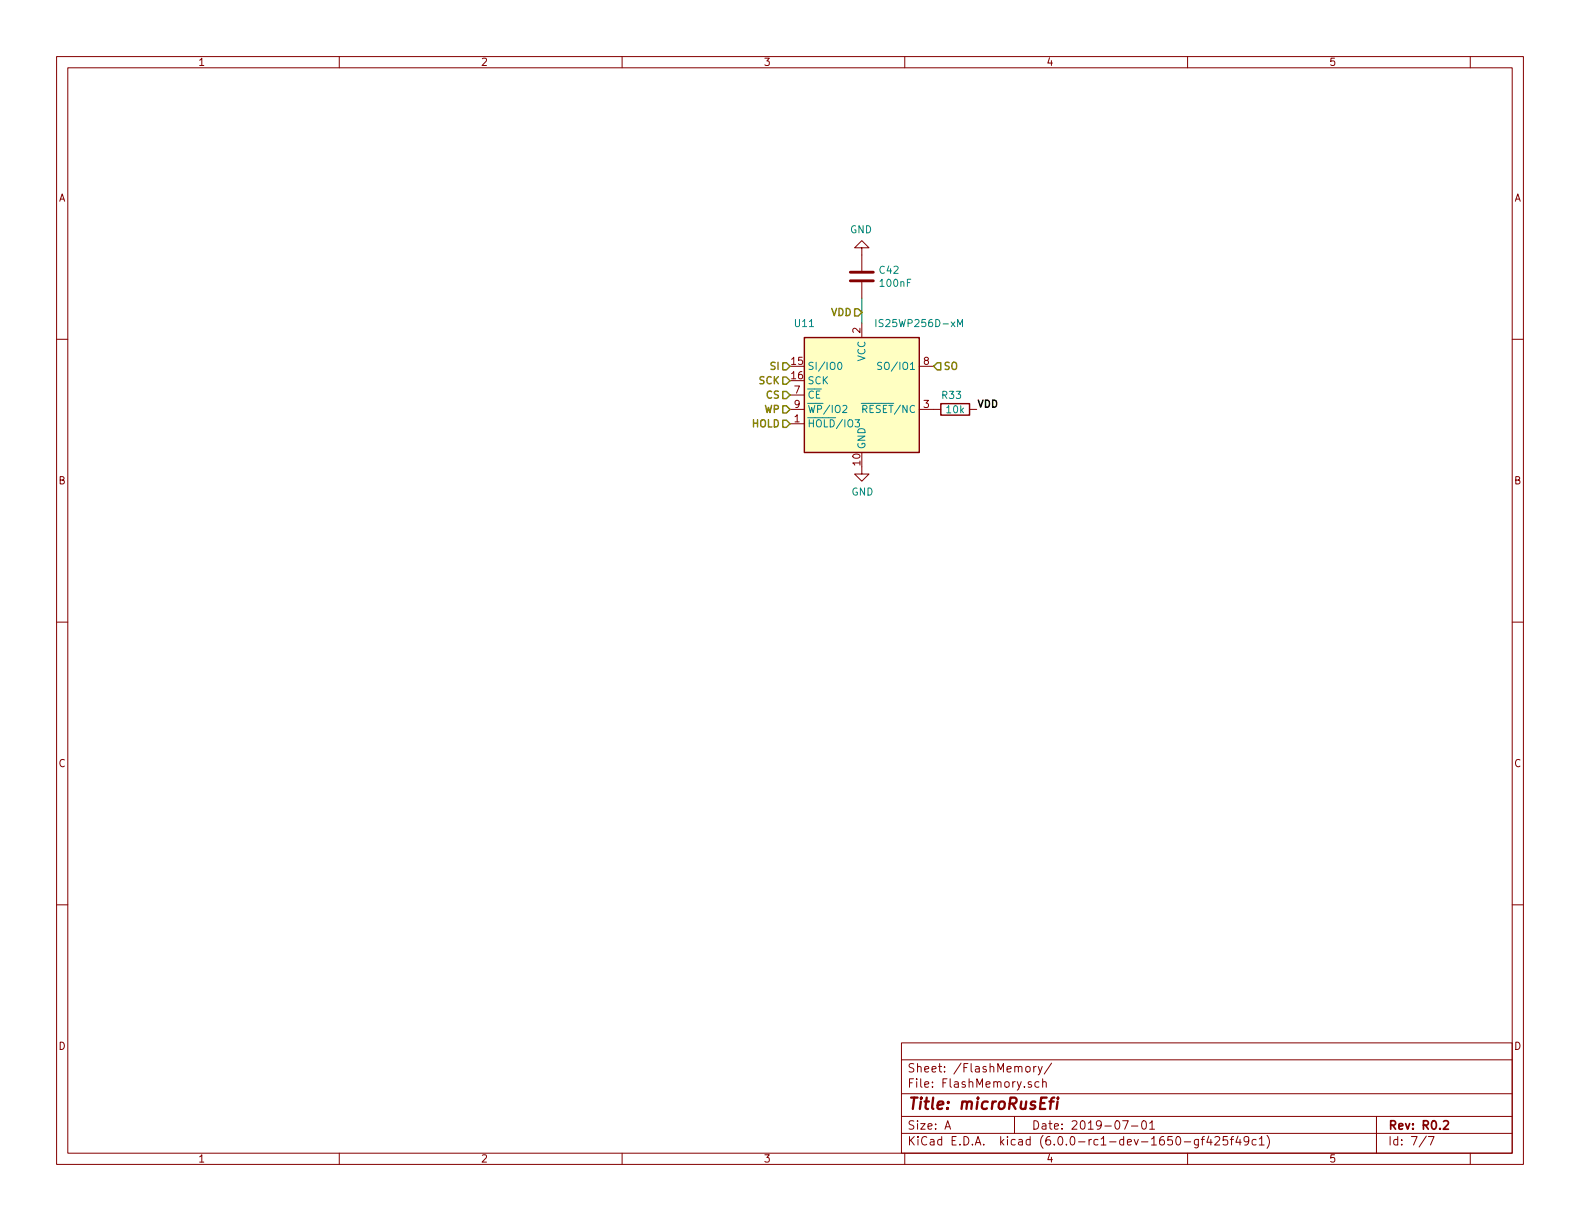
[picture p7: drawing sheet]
<svg xmlns="http://www.w3.org/2000/svg" width="279mm" height="216mm" viewBox="0 0 279 216" stroke-linecap="round" stroke-linejoin="round" font-family="sans-serif">
<g fill="none" stroke="#840000" stroke-width=".18">
<path d="M10 10h259.4v195.9h-259.4zM12 12h255.4v191.9h-255.4zM60 10v2M110 10v2M160 10v2M210 10v2M260 10v2M10 60h2M152.4 43.8h1.3l-1.3-1.3-1.3 1.3h1.3v4.1M152.4 49.9v2.8M152.4 57.2v2.5M267.4 60h2"/>
<path d="M139.7 74.9h2.5M139.7 72.4h2.5M139.7 69.9h2.5M162.6 72.4h3.8M162.6 64.8h2.5M171.4 72.4h1.3M152.4 82.6v1.2h1.3l-1.3 1.3-1.3-1.3h1.3M10 110h2M267.4 110h2M10 160h2M267.4 160h2M159.4 184.4h108v19.5h-108z"/>
<path d="M159.4 197.4h108M159.4 193.4h108M159.4 187.4h108M167.1 199.7l.5-1.5 .5 1.5M167.2 199.2h.8M179.4 197.4v3M181.5 188.7l.2-.1 .4 .1v.7l-.2 .2-.4-.2zM182.4 191.3h-.4l-.2 .2 .1 .2 .5 .1v.4h-.6M182.8 188.6v1M183.2 188.6l-.4 .2M183.6 188.6l.3 1M183.7 191.3h-.4l-.3 .2 .1 .6 .2 .2 .4-.1"/>
<path d="M184.3 188.6l-.5 1.3-.2 .2M184.4 191.4l.2-.1h.3l.1 1M184.4 190.8v1.5M186 188l-1.3 1.9M198.5 198.2h1l-.6 1.5M200.1 199.1h1.1M202 198.3l.4-.1a.94 .94 0 0 1 0 1.5 .82 .82 0 0 1-.4-1.4zM203.3 198.6l.4-.4v1.5M203.3 199.7h.9M243.4 197.4v6.5M60 203.9v2M110 203.9v2"/>
<path d="M159.4 200.4h108M160 203.9v2M209.4 201.9h1.2M210 203.9v2M211.9 201.5v1.2l-.3 .3-.3-.1M211.9 201.5h-.4l-.3 .3 .1 .5 .2 .2 .4-.1M212.4 201.5h.6M213 201l-.4 .2v1.3M213.8 200.9l-.4 1.1h1M214.1 201.5v1M214.8 201.1l.3-.1h.3l.3 .4-.9 1.1h.9M217 201h-.7v.7l.2-.2 .5 .1 .1 .2-.1 .5-.2 .2-.5-.2"/>
<path d="M217.6 201.5h.5M218.1 201h-.3v.2v1.3M218.9 200.9l-.4 1.1h1M219.3 201.5v1M220.8 201.6v.2a.48 .48 0 0 1-.8 0v-.7a.48 .48 0 0 1 .8 0 1.27 1.27 0 0 1-.3 1.3l-.4 .1M222.1 201.5h-.4l-.3 .3 .1 .6h.6M222.7 201.4l.4-.4v1.5M222.7 202.5h.8M224.1 200.8a1.71 1.71 0 0 1 0 2.2M252.2 200.9l-1.2 1.9M252.6 201h1l-.6 1.5M260 203.9v2"/>
</g>
<path d="M255.3 198.3l.2-.1h.4l.2 .4-.9 1.1h.9" fill="none" stroke="#840000" stroke-width=".3"/>
<path d="M185.6 194.8h.7M186.4 194.1l-.4 .1-.1 .2-.2 1.7M187 194.8l-.2 1.3M187.1 194.1v.2" fill="none" stroke="#840000" stroke-width=".41"/>
<path d="M142.2 59.7h20.4v20.3h-20.4z" fill="#ffffc2" stroke="#ffffc2" stroke-width=".18"/>
<path d="M142.2 59.7h20.4v20.3h-20.4zM166.4 71.4h5v2h-5z" fill="none" stroke="#840000" stroke-width=".25"/>
<path d="M154.9 56.5v1.3M169.3 57.8v-1.3l.5 .9 .4-.9v1.3M148.3 64.2l.1-.1a.67 .67 0 0 1 .5 .6 .67 .67 0 0 1-.5 .6l-.2-.2-.1-.3zM149 71.8l.5-.1 .3 .3-.1 .2-.7 .7h.8M151.2 74.2h.8l-.4 .5 .3 .1v.6l-.5 .1-.2-.1M152.3 71.3h1.3M152.6 72.3l.7-.1v-.4l-.2-.1h-.5v1.2M155.9 64.1h-.5l-.2 .1v.3l.6 .3 .1 .3-.2 .2h-.5" fill="none" stroke="#008484" stroke-width=".18"/>
<path d="M151.1 54.6h.7l.6 .6-.6 .7h-.7zM138.4 64.1h.7l.6 .7-.6 .6h-.7zM138.4 66.7h.7l.6 .6-.6 .6h-.7zM138.4 69.2h.7l.6 .7-.6 .6h-.7zM138.4 74.3h.7l.6 .6-.6 .7h-.7zM138.4 71.8h.7l.6 .6-.6 .6h-.7zM165.7 64.1h.7v1.3h-.7l-.6-.6z" fill="none" stroke="#848400" stroke-width=".25"/>
<path d="M150.4 49.7h4M150.4 48.1h4" fill="none" stroke="#840000" stroke-width=".51"/>
<path d="M152.4 52.7v4.5" fill="none" stroke="#008400" stroke-width=".18"/>
<text font-size="2.8" fill="#840000" x="160.4" y="196.2">Title: microRusEfi</text>
<g font-size="2.1" fill="#840000">
<text x="160.4" y="189.6">Sheet: /FlashMemory/</text>
<text x="160.4" y="192.3">File: FlashMemory.sch</text>
<text x="160.4" y="202.5">KiCad E.D.A. kicad (6.0.0-rc1-dev-1650-gf425f49c1)</text>
<text x="160.4" y="199.7">Size: A</text>
<text x="182.4" y="199.7">Date: 2019-07-01</text>
<text x="245.4" y="199.7">Rev: R0.2</text>
<text x="245.4" y="202.5">Id: 7/7</text>
</g>
<g font-size="1.8" fill="#840000">
<text x="35" y="11.6">1</text>
<text x="85" y="11.6">2</text>
<text x="135" y="11.6">3</text>
<text x="185" y="11.6">4</text>
<text x="235" y="11.6">5</text>
<text x="10.4" y="35.6">A</text>
<text x="267.8" y="35.6">A</text>
<text x="152.1" y="58.9" transform="rotate(-90 152.1 58.9)">2</text>
<text x="140" y="64.5">15</text>
<text x="163.3" y="64.5">8</text>
<text x="140" y="67.1">16</text>
<text x="140.5" y="69.6">7</text>
<text x="140.5" y="74.7">1</text>
<text x="140.5" y="72.1">9</text>
<text x="163.3" y="72.1">3</text>
<text x="152.1" y="82.2" transform="rotate(-90 152.1 82.2)">10</text>
<text x="10.4" y="85.6">B</text>
<text x="267.8" y="85.6">B</text>
<text x="10.4" y="135.6">C</text>
<text x="267.8" y="135.6">C</text>
<text x="10.4" y="185.6">D</text>
<text x="267.8" y="185.6">D</text>
<text x="35" y="205.5">1</text>
<text x="85" y="205.5">2</text>
<text x="135" y="205.5">3</text>
<text x="185" y="205.5">4</text>
<text x="235" y="205.5">5</text>
</g>
<g font-size="1.8" fill="#008484">
<text x="150.3" y="41.2">GND</text>
<text x="155.6" y="48.4">C42</text>
<text x="155.8" y="50.7">100nF</text>
<text x="140.6" y="57.8">U11</text>
<text x="155.7" y="57.8">IS25WP256D-xM</text>
<text x="142.7" y="65.4">SI/IO0</text>
<text x="153" y="63.9" transform="rotate(-90 153 63.9)">VCC</text>
<text x="156.2" y="65.4">SO/IO1</text>
<text x="142.7" y="67.9">SCK</text>
<text x="142.7" y="70.5">CE</text>
<text x="166.6" y="70.5">R33</text>
<text x="142.7" y="75.6">HOLD/IO3</text>
<text x="142.7" y="73">WP/IO2</text>
<text x="153.1" y="73">RESET/NC</text>
<text x="167.4" y="73.1">10k</text>
<text x="153" y="79.5" transform="rotate(-90 153 79.5)">GND</text>
<text x="150.6" y="87.6">GND</text>
</g>
<g font-size="1.8" fill="#848400">
<text x="147" y="55.9">VDD</text>
<text x="136.4" y="65.4">SI</text>
<text x="166.7" y="65.4">SO</text>
<text x="134.3" y="67.9">SCK</text>
<text x="135.6" y="70.5">CS</text>
<text x="133.1" y="75.6">HOLD</text>
<text x="135.2" y="73">WP</text>
</g>
<text font-size="1.8" x="172.7" y="72.1">VDD</text>
</svg>
